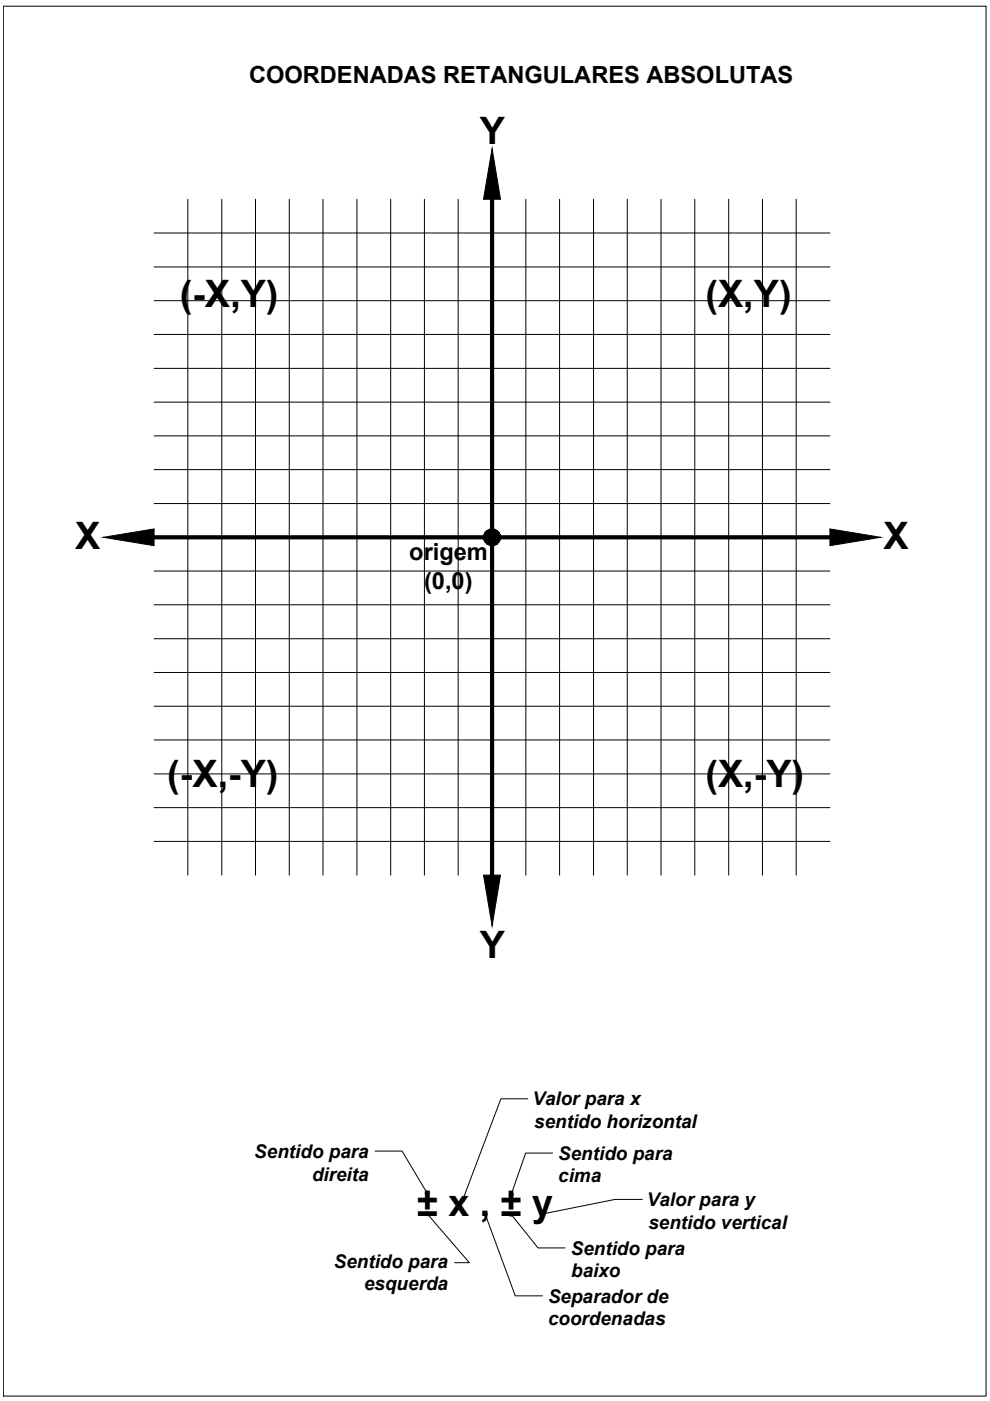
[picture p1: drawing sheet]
<svg xmlns="http://www.w3.org/2000/svg" width="210mm" height="297mm" viewBox="0 0 210 297" stroke-linecap="round" stroke-linejoin="round" font-family="sans-serif">
<!-- layer: eixox -->
<path d="M32.7 113.9h143.3" fill="none" stroke="#000" stroke-width=".89"/>
<!-- layer: grade -->
<g fill="none" stroke="#000" stroke-width=".21">
<path d="M32.7 56.6h143.3M32.7 49.4h143.3M39.8 42.2v143.3M47 42.2v143.3M54.2 42.2v143.3M61.3 42.2v143.3M68.5 42.2v143.3M75.7 42.2v143.3M82.8 42.2v143.3M90 42.2v143.3M97.1 42.2v143.3M111.5 42.2v143.3"/>
<path d="M118.6 42.2v143.3M125.8 42.2v143.3M133 42.2v143.3M140.2 42.2v143.3M147.3 42.2v143.3M154.5 42.2v143.3M161.7 42.2v143.3M168.8 42.2v143.3M32.7 78.1h143.3M32.7 70.9h143.3M32.7 63.8h143.3M32.7 99.6h143.3"/>
<path d="M32.7 92.4h143.3M32.7 85.3h143.3M32.7 106.8h143.3M32.7 121.1h143.3M32.7 128.2h143.3M32.7 135.4h143.3M32.7 142.6h143.3M32.7 149.7h143.3M32.7 156.9h143.3M32.7 164.1h143.3M32.7 171.2h143.3M32.7 178.4h143.3"/>
</g>
<!-- layer: eixoy -->
<path d="M104.3 42.2v143.3" fill="none" stroke="#000" stroke-width=".89"/>
<!-- layer: eixox -->
<path d="M21.9 113.9l10.8-1.8v3.6zM176 112.1l10.7 1.8-10.7 1.8z" fill="#000" stroke="#000" stroke-width=".21"/>
<!-- layer: eixoy -->
<path d="M104.3 31.5l1.8 10.7h-3.6zM102.5 185.5h3.6l-1.8 10.8z" fill="#000" stroke="#000" stroke-width=".21"/>
<!-- layer: cota -->
<g fill="#000" stroke="#000" stroke-width=".21">
<path d="M102.6 113.4l-.1 .5h1.8zM102.5 113.9h1.8l-1.7 .6zM102.6 114.5l.3 .5 1.4-1.1z"/>
<path d="M102.9 115l.4 .4 1-1.5zM104.3 113.9l-.5 1.7-.5-.2zM104.3 113.9l-.5 1.7 .5 .1z"/>
<path d="M103.3 112.5l1 1.4-.5-1.7zM102.9 112.9l.4-.4 1 1.4zM102.9 112.9l-.3 .5 1.7 .5z"/>
<path d="M104.3 113.9v1.8l.6-.1zM104.3 113.9l1.1 1.5-.5 .2zM104.3 113.9l1.1 1.5 .4-.4z"/>
<path d="M104.9 112.2l-.6 1.7 1.1-1.4zM104.3 112.1l.6 .1-.6 1.7zM103.8 112.2l.5 1.7v-1.8z"/>
<path d="M104.3 113.9l1.5 1.1 .2-.5zM104.3 113.9h1.8l-.1 .6z"/>
<path d="M104.3 113.9h1.8l-.1-.5zM104.3 113.9l1.5-1 .2 .5zM105.4 112.5l-1.1 1.4 1.5-1z"/>
</g>
<!-- layer: 0 -->
<g fill="#000" stroke="#000" stroke-width=".21">
<path d="M90.2 253.2l.2 .1 .2-.3zM90.6 253v.3h-.2zM90.6 253v.3h.1z"/>
<path d="M90.6 257.3l-.3 .3 .2 .1zM90.6 257.3l.1 .4h-.2zM90.6 257.3l.1 .4 .1-.1z"/>
<path d="M90.4 257.1l-.2 .2h.4zM90.2 257.3h.4l-.4 .1zM90.2 257.4l.1 .2 .3-.3z"/>
<path d="M90.4 252.7l-.2 .1 .4 .2zM90.2 252.8l.4 .2h-.4zM90.2 253v.2l.4-.2z"/>
<path d="M90.6 253l.1 .3 .2-.1zM90.6 253h.3v.2zM90.6 253h.3v-.2z"/>
<path d="M90.6 257.3l.2 .3 .1-.1zM90.6 257.3h.4l-.1 .2zM90.6 257.3h.4l-.1-.2z"/>
<path d="M90.7 257l-.1 .3 .3-.2zM90.5 257h.2l-.1 .3zM90.4 257.1l.2 .2-.1-.3z"/>
<path d="M90.7 252.7l-.1 .3 .3-.2zM90.5 252.6l.2 .1-.1 .3zM90.4 252.7l.2 .3-.1-.4z"/>
<path d="M97.8 254.3l-.1 .2 .4-.1zM97.7 254.5l.4-.1-.3 .2zM97.8 254.6l.2 .1 .1-.3z"/>
<path d="M98.1 254.4l-.1 .3h.2zM98.1 254.4l.2 .3h-.1zM98.1 254.4l.2 .3 .2-.2z"/>
<path d="M98 254l.1 .4 .1-.4zM97.9 254.1l.1-.1 .1 .4zM97.9 254.1l-.1 .2 .3 .1z"/>
<path d="M98.1 254.4l.4 .1v-.2zM98.1 254.4l.3-.2 .1 .1zM98.2 254l-.1 .4 .3-.2z"/>
<path d="M102.6 257.5v.2l.3-.3zM102.9 257.4l-.1 .4-.2-.1zM102.9 257.4l-.1 .4 .2-.1z"/>
<path d="M102.6 257.2l.3 .2-.1-.4zM102.6 257.2l.3 .2-.4-.1zM102.5 257.3l.1 .2 .3-.1z"/>
<path d="M102.9 257.4l.1 .3 .2-.1zM102.9 257.4l.3 .1v.1zM102.9 257.4l.3 .1v-.2z"/>
<path d="M103.1 257.1l-.2 .3 .3-.1zM102.9 257l.2 .1-.2 .3zM102.8 257l.1 .4v-.4z"/>
<path d="M108 253.2v.1h.4zM108 253.3h.4l-.3 .2zM108.1 253.5l.2 .1 .1-.3z"/>
<path d="M108.1 257.6l.1 .2 .1-.4zM108.3 257.4l.1 .4h-.2zM108.3 257.4l.1 .4 .2-.1z"/>
<path d="M108 257.3l.3 .1-.2-.2zM108 257.3l.3 .1-.3 .1zM108 257.5l.1 .1 .2-.2z"/>
<path d="M108.4 253.3l-.1 .3h.1zM108.4 253.3l.2 .2-.2 .1zM108.4 253.3l.2 .2 .1-.1z"/>
<path d="M108.3 252.9l.1 .4 .1-.4zM108.1 253l.2-.1 .1 .4zM108.1 253l-.1 .2 .4 .1z"/>
<path d="M108.3 257.4l.3 .3 .1-.1zM108.3 257.4h.4v.2zM108.3 257.4h.4l-.1-.2z"/>
<path d="M108.4 257.1l-.1 .3 .3-.2zM108.3 257.1h.1l-.1 .3zM108.1 257.2l.2 .2v-.3z"/>
<path d="M108.4 253.3l.3 .1v-.2zM108.4 253.3l.3-.3v.2zM108.5 252.9l-.1 .4 .3-.3z"/>
<path d="M114.8 257.4l.1 .2 .2-.2zM114.9 257.6l.2-.2-.1 .3zM115.1 257.4l-.1 .3h.2z"/>
<path d="M114.9 257.1l.2 .3v-.4zM114.9 257.1l.2 .3-.3-.1zM114.8 257.3v.1h.3z"/>
<path d="M115.1 257.4l.1 .3 .2-.1zM115.1 257.4l.4 .1-.1 .1zM115.1 257.4l.4 .1v-.2z"/>
<path d="M115.1 257.4l.4-.1-.1-.2zM115.3 257l.1 .1-.3 .3zM115.1 257v.4l.2-.4z"/>
</g>
<path d="M.7 1.3h208.4v294.7h-208.4zM111.9 233h-5.7l-8 21M79.5 244.1h5.7l5.2 8.6M90.8 257.6l8.7 10.1h-3.1M103 257.7l6.2 17h5.8M108.6 257.7l5.5 6.9h5.7M117.2 244.5h-5.8l-2.9 8.4M136.2 254.3h-5.8l-14.9 3" fill="none" stroke="#000" stroke-width=".21"/>
<g font-size="8">
<text x="101.7" y="30.5">Y</text>
<text x="38.1" y="65">(-X</text>
<text x="48.8" y="65">,Y)</text>
<text x="149.6" y="65">(X,Y)</text>
<text x="15.9" y="116.4">X</text>
<text x="187.4" y="116.4">X</text>
<text x="35.5" y="167">(-X,</text>
<text x="48.4" y="167">-Y)</text>
<text x="149.6" y="167">(X,-Y)</text>
<text x="101.7" y="203.1">Y</text>
<text x="88.5" y="257.9">± x , ± y</text>
</g>
<g font-size="5">
<text x="52.8" y="17.6">COORDENADAS RETANGULARES ABSOLUTAS</text>
<text x="86.8" y="118.8">origem</text>
<text x="89.9" y="124.8">(0,0)</text>
</g>
<g font-size="4">
<text x="112.9" y="234.4">Valor para x</text>
<text x="113.3" y="239.1">sentido horizontal</text>
<text x="53.9" y="245.5">Sentido para</text>
<text x="118.3" y="245.9">Sentido para</text>
<text x="66.2" y="250.3">direita</text>
<text x="118.3" y="250.7">cima</text>
<text x="137.1" y="255.7">Valor para y</text>
<text x="137.5" y="260.5">sentido vertical</text>
<text x="70.8" y="268.8">Sentido para</text>
<text x="121" y="266">Sentido para</text>
<text x="77.2" y="273.6">esquerda</text>
<text x="121.1" y="270.8">baixo</text>
<text x="116.2" y="276.2">Separador de</text>
<text x="116.2" y="281">coordenadas</text>
</g>
</svg>
